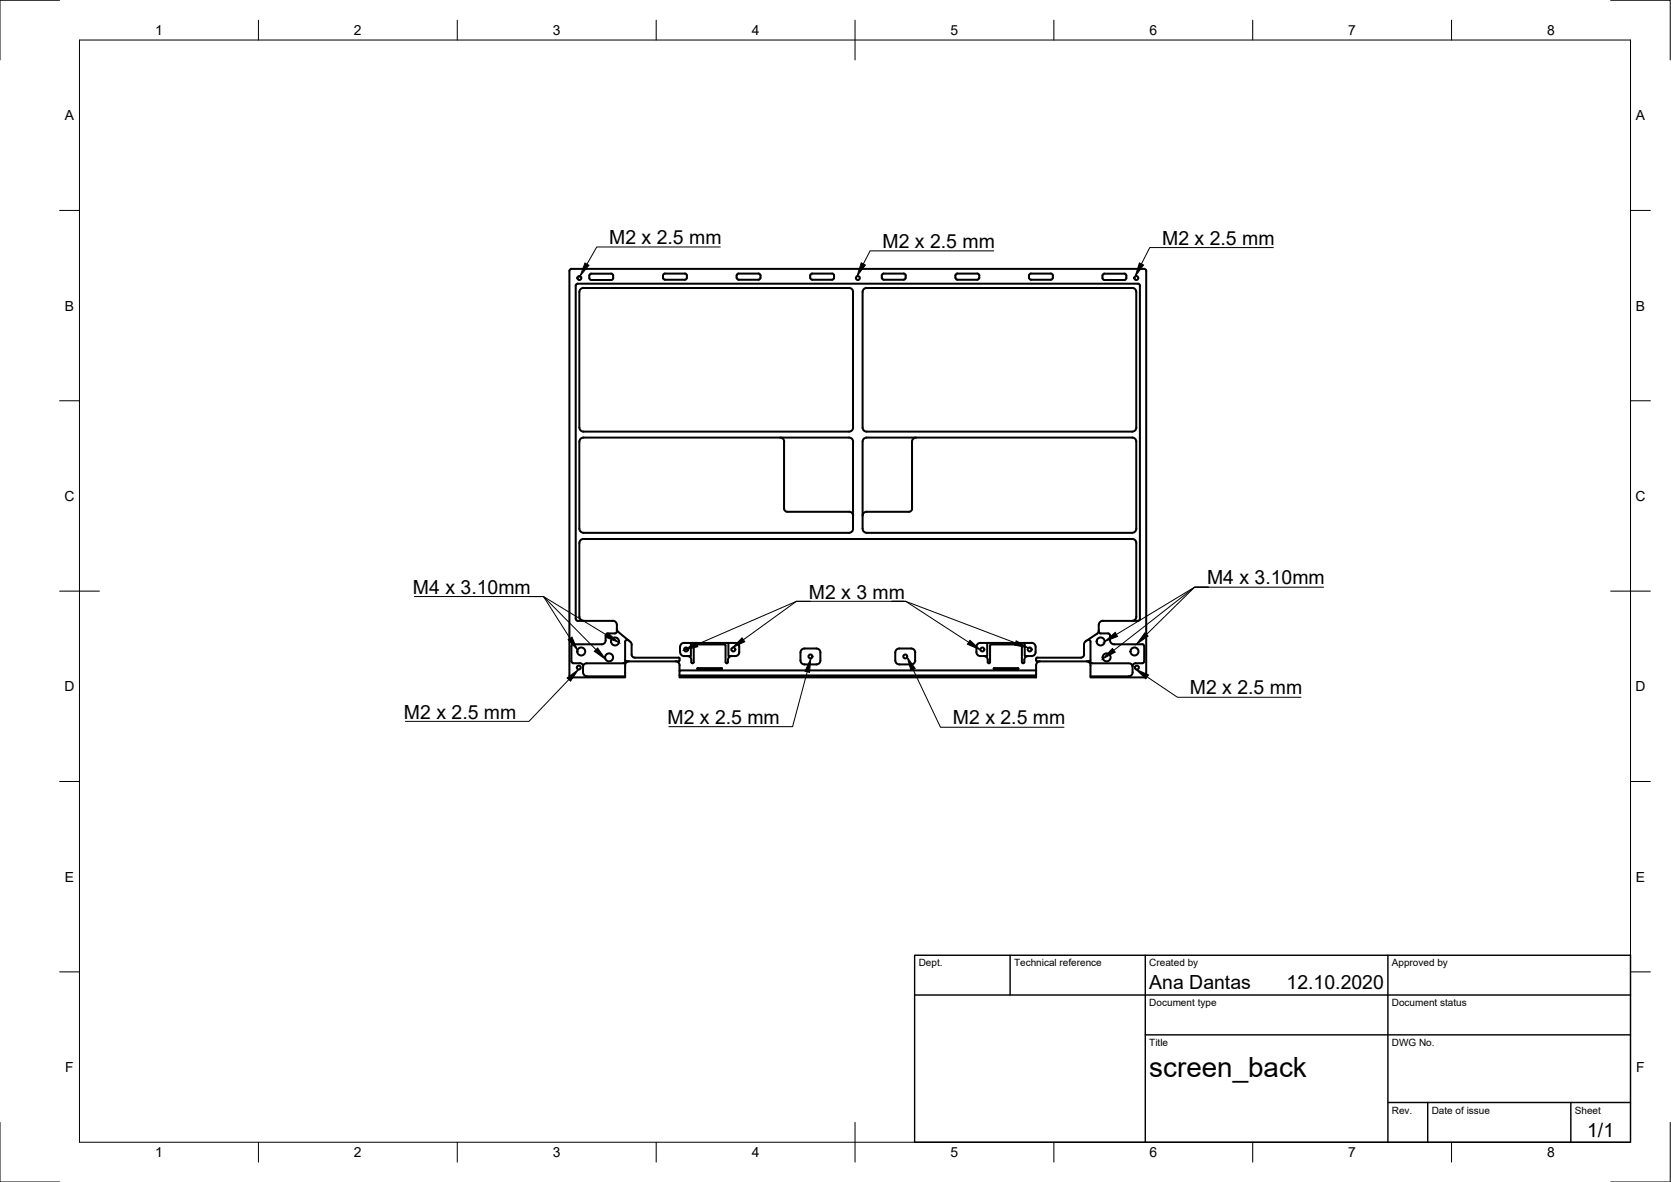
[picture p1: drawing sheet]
<svg xmlns="http://www.w3.org/2000/svg" width="420mm" height="297mm" viewBox="0 0 420 297" stroke-linecap="round" stroke-linejoin="round" font-family="sans-serif">
<!-- layer: Visible -->
<g fill="none" stroke="#000" stroke-width=".51">
<path d="M145.7 73.4v34.1M145.7 73.4a.97 .97 0 0 1 1-1h66.8a1.01 1.01 0 0 1 1 1v34.1M148.2 69.9l.1-.9 .4-.2h5.2l.3 .5v.6M148.2 69.9l.1 .2 .4 .3h5l.2-.1 .3-.4M166.7 69.2l.1 .8 .4 .3h5l.3-.1 .2-.4M167.2 68.8h5M167.2 68.7l-.4 .3-.1 .2M172.2 68.7l.5 .3v.2M172.7 69.2v.6M185.2 69.2v.6M185.2 69.8l.3 .4 .2 .1M185.7 68.8h5"/>
<path d="M185.7 68.7l-.4 .3-.1 .2M190.7 68.7l.5 .3v.2M191.2 69.2v.8l-.5 .3h-5M203.7 69.2l.1 .8 .4 .3h5l.5-.3v-.8M204.2 68.8h5M204.2 68.7l-.4 .3-.1 .2M209.2 68.7l.5 .3v.2M221.7 69.2l.1 .8 .4 .3h5l.3-.1 .2-.4M222.2 68.8h5M222.2 68.7l-.4 .3-.1 .2M227.2 68.7l.3 .1 .2 .4M227.7 69.2v.6"/>
<path d="M240.2 69.2v.6M240.7 68.8h5M240.7 68.7l-.4 .3-.1 .2M245.7 68.7l.5 .3v.2M246.2 69.2v.8l-.5 .3h-5l-.5-.5M258.7 69.2l.1 .8 .4 .3h5M259.2 68.8h5M259.2 68.7l-.4 .3-.1 .2M264.2 68.7l.5 .3v.2M264.7 69.2v.8l-.5 .3M277.2 69.9l.1-.9 .4-.2h5.3l.2 .5v.6M277.2 69.9l.1 .2 .4 .3h5l.4-.3 .1-.2"/>
<path d="M145.7 111v21.9M145.7 107.5a1.01 1.01 0 0 0 1 1h66.8a1.01 1.01 0 0 0 1-1M196.2 110a1.01 1.01 0 0 1 1 1M197.1 111v16.9M214.5 111v21.9a1.01 1.01 0 0 1-1 1h-66.8a1.04 1.04 0 0 1-1-1M214.5 111a1.01 1.01 0 0 0-1-1h-66.8a1.01 1.01 0 0 0-1 1M216.9 107.5a1.01 1.01 0 0 0 1 1h66.8a1.01 1.01 0 0 0 1-1M216.9 111v21.9a1.04 1.04 0 0 0 1 1h66.8a1.01 1.01 0 0 0 1-1v-21.9M216.9 107.5v-34.1a.97 .97 0 0 1 1-1h66.8a1.01 1.01 0 0 1 1 1v34.1M229.3 111v16.8a.79 .79 0 0 1-.7 .8h-10.7a1.01 1.01 0 0 0-1 1M230.3 110a1.01 1.01 0 0 0-1 1M285.7 111a1.01 1.01 0 0 0-1-1h-66.8a1.01 1.01 0 0 0-1 1"/>
<path d="M145.7 136.4v18.6M146.7 135.5h138M146.7 135.4a1.01 1.01 0 0 0-1 1M197.2 127.8a.75 .75 0 0 0 .7 .8M197.9 128.6h15.6a1.01 1.01 0 0 1 1 1M284.7 135.4a1.01 1.01 0 0 1 1 1M285.7 136.4v18.6a1.01 1.01 0 0 1-1 1M145.7 155a1.01 1.01 0 0 0 1 1M152.3 159.7v1.2M152.8 159.2h1.8M152.8 159.2l-.4 .2-.1 .3M154.1 156h-8.8l-.3-.1-.2-.4v-83.7l.2-.4 141.1-.1 .3 .1 .2 .4v83.7v.3l-.5 .2h-8.8a.97 .97 0 0 0-1 1v1.4"/>
<path d="M154.1 156a1.01 1.01 0 0 1 1 1v1.7M155.1 158.7l-.2 .4-.3 .1M155.1 158l.4 .8M155.5 158.8l2.5 2.1M276.3 158.6l-.5 .7-2.8 1.8M276.3 158.6l.3 .6h2l.4 .2a2.41 2.41 0 0 0 .7 2.4l7.5 .1M276.3 158.4v.2M144.2 166.7h1.7M144.2 161.9l-.5 .2v.3v3.8l.2 .4 .3 .1M145.9 166.7a.75 .75 0 0 1 .7 .7M146.6 167.4v1.5a1.04 1.04 0 0 0 1 1.1h9.6v.2h-13.5l-.5-.5v-101.6l.2-.5h144.3l.4 .2 .1 .3v101.6l-.1 .3-.4 .2h-13.5v-.2h9.6M146.6 167.4h.1"/>
<path d="M152.3 160.9a1.01 1.01 0 0 1-1 1h-7.1M156.7 166.7h-9.3l-.4 .2-.4 .5M157.8 166.2l-1.1 .5M158 160.9l.5 .4M158 160.9l-.5-.1-.3 .5 .1 4.8 13.3 .1M158.2 166.2a1.01 1.01 0 0 0-1 1v2.8M158.5 161.3l.3 .7M158.8 162v2.5a.75 .75 0 0 0 .8 .8h11M169.9 166.2a1.01 1.01 0 0 1 1 1v1.3M170.6 165.3h.2l.1 .6-.3 .3M171.3 161.8l.7-.2h1.7v3.3h-1.7a1.01 1.01 0 0 1-1-1v-1.3zM172.8 164.9a1.01 1.01 0 0 1 1 1"/>
<path d="M173.7 161.6h9.5M173.8 165.9v.5M173.8 166.4l.3 .3 .3-.3 .1-4.4h7.7l.2 .2v4.2M175.3 168h.1M175.3 168h6.2M175.3 168l6.1 .2 .1-.2M181.5 168h.1M183.2 161.6h1.7a1.01 1.01 0 0 1 1 1v1.3a1.01 1.01 0 0 1-1 1h-1.7zM184 164.9a1.35 1.35 0 0 0-1 1.7l-.3 .1-.2-.3M206.3 164v2M206.3 164a1.01 1.01 0 0 0-1-1h-3a1.01 1.01 0 0 0-1 1v2a1.01 1.01 0 0 0 1 1h3a1.01 1.01 0 0 0 1-1M225.4 163.3l.7-.3h3a1.01 1.01 0 0 1 1 1v2a1.01 1.01 0 0 1-1 1h-3a1.01 1.01 0 0 1-1-1v-2z"/>
<path d="M245.8 161.8l.7-.2h1.7v3.3h-1.7a1.01 1.01 0 0 1-1-1v-1.3zM248.2 161.6h11.2a1.01 1.01 0 0 1 1 1v1.3a1.01 1.01 0 0 1-1 1h-1.7v-3.3M248.9 162.2v4.2l-.3 .3-.2-.3a1.18 1.18 0 0 0-1-1.5M249.9 168h.1M249.9 168l6 .2M255.9 167.9l-6 .1M255.9 167.9l.2 .1M256.1 168h.1M256.1 168l-.2 .2M256.7 162h-7.5l-.2 .2M256.7 162l.2 .2v4.2l.4 .3 .3-.3a1.18 1.18 0 0 1 1-1.5M260.5 168.5v1.7h-89.6v-.5h89.6"/>
<path d="M260.5 168.5h-89.6v1.2M261.5 166.2a1.01 1.01 0 0 0-1 1v1.3M273.2 166.2a1.01 1.01 0 0 1 1 1v2.8M273.4 160.9l.4-.1 .4 .3v4.8l-.3 .3h-13.1l-.3-.3v-.4l.3-.2h11a.79 .79 0 0 0 .8-.8v-2.8l.4-.6M273.6 166.2l1.1 .5M274.7 166.7h9.3l.6 .3 .2 .4M284.8 167.4v1.6M284.8 167.4h.1M284.8 168.9a1.01 1.01 0 0 1-1 1.1M287.2 161.9l.5 .2v.3v4l-.5 .3h-1.7a.75 .75 0 0 0-.7 .7"/>
<circle cx="145.7" cy="69.9" r=".5"/>
<circle cx="215.7" cy="69.9" r=".5"/>
<circle cx="285.7" cy="69.9" r=".5"/>
<circle cx="145.5" cy="167.8" r=".5"/>
<circle cx="146.1" cy="163.7" r="1.01"/>
<circle cx="153.2" cy="165.2" r="1.01"/>
<circle cx="154.7" cy="161.2" r="1.01"/>
<circle cx="172.5" cy="163.2" r=".5"/>
<circle cx="184.4" cy="163.2" r=".5"/>
<circle cx="203.8" cy="165" r=".5"/>
<circle cx="227.6" cy="165" r=".5"/>
<circle cx="247" cy="163.2" r=".5"/>
<circle cx="258.9" cy="163.2" r=".5"/>
<circle cx="276.7" cy="161.2" r="1.01"/>
<circle cx="278.2" cy="165.2" r="1.01"/>
<circle cx="285.3" cy="163.7" r="1.01"/>
<circle cx="285.9" cy="167.8" r=".5"/>
</g>
<!-- layer: Border -->
<g fill="none" stroke="#000" stroke-width=".25">
<path d="M15 .1h-15v15M20 10.1h390v276.9h-390zM65 5.1v5M115 5.1v5M165 5.1v5M215 5.1v10M265 5.1v5M315 5.1v5M365 5.1v5M405 .1h15v15M15 52.9h5M410 52.9h5"/>
<path d="M15 100.7h5M410 100.7h5M15 148.6h10M405 148.6h10M15 196.4h5M410 196.4h5M15 244.2h5M410 244.2h5M0 282.1v14.9h15M65 287v5M115 287v5M165 287v5"/>
<path d="M215 282.1v9.9M265 287v5M315 287v5M365 287v5M420 282.1v14.9h-15"/>
</g>
<!-- layer: TitleBlock -->
<path d="M230 240.1h180v46.9h-180zM230 250h180M254 240.1v9.9M288 240.1v46.9M349 240.1v46.9M288 260.1h122M349 277.1h61M359 277.1v9.9M395 277.1v9.9" fill="none" stroke="#000" stroke-width=".36"/>
<!-- layer: Annotations -->
<g fill="#000" stroke="#000" stroke-width=".25">
<path d="M147.1 66.1l1 .6-2.3 2.7zM216.6 66l1 .6-2.1 2.8zM286.5 66.1l1 .5-2.1 2.9zM153 159.2l2.6 2.3-3.3-1.3zM277.7 161.2l2.7-2.3 .6 1zM287.9 159l.8 .9-2.9 2zM142.6 170.4l2.8-2.1-2 2.9zM142.9 160.7l.9-.6 1.4 3.3zM150.3 162.8l2 2.9-2.9-2zM172 163.4l3-2 .5 1.1zM186.6 160.3l.7 1-3.2 1.5zM203.9 165.4l-.4 3.6-1.1-.3z"/>
<path d="M228.1 165.1l2 2.9-1 .5zM243.9 160.9l2.6 2.4-3.3-1.4zM255.5 161l3.1 1.8-3.5-.7zM279.7 163l.7 .9-3.1 1.7zM285.5 168.2l3.3 1.4-.7 1z"/>
</g>
<g fill="none" stroke="#000" stroke-width=".25">
<path d="M181.1 62.1h-31l-2.5 4.3M249.9 63h-31.1l-1.7 3.3M320.2 62.2h-31.1l-2.1 4.1M104.2 149.9h32.5l6.6 10.5M152.6 159.6l-15.9-9.7h-3.6h3.6l13.1 13.3M203.8 151.1h-3.5l-13.4 9.7M227.3 151.1h-27l-25.1 10.9M280.7 159.4l19.7-11.8h3.5h-3.5l-20.3 15.8M332.8 147.6h-32.4l-12.1 11.9M143 170.8l-10 10.5h-31.1M203 168.8l-3.7 13.8h-31.1M229.6 168.3l6.9 14.5h31"/>
<path d="M243.6 161.4l-15.9-10.3h-3.5h3.5l27.6 10.5M288.4 170.1l7.7 5.1h31"/>
</g>
<text font-size="7" x="289" y="270.6">screen_back</text>
<g font-size="4.9">
<text x="153.2" y="61.4">M2 x 2.5 mm</text>
<text x="221.9" y="62.3">M2 x 2.5 mm</text>
<text x="292.2" y="61.5">M2 x 2.5 mm</text>
<text x="103.8" y="149.2">M4 x 3.10mm</text>
<text x="303.5" y="146.9">M4 x 3.10mm</text>
<text x="203.4" y="150.4">M2 x 3 mm</text>
<text x="299.2" y="174.5">M2 x 2.5 mm</text>
<text x="101.6" y="180.6">M2 x 2.5 mm</text>
<text x="167.8" y="181.9">M2 x 2.5 mm</text>
<text x="239.6" y="182.1">M2 x 2.5 mm</text>
<text x="289" y="248.5">Ana Dantas</text>
<text x="323.5" y="248.5">12.10.2020</text>
<text x="399.1" y="285.7">1/1</text>
</g>
<g font-size="3.5">
<text x="39" y="8.8">1</text>
<text x="89" y="8.8">2</text>
<text x="139" y="8.8">3</text>
<text x="189" y="8.8">4</text>
<text x="239" y="8.8">5</text>
<text x="289" y="8.8">6</text>
<text x="339" y="8.8">7</text>
<text x="389" y="8.8">8</text>
<text x="16.3" y="30.2">A</text>
<text x="411.3" y="30.2">A</text>
<text x="16.3" y="78">B</text>
<text x="411.3" y="78">B</text>
<text x="16.2" y="125.9">C</text>
<text x="411.2" y="125.9">C</text>
<text x="16.2" y="173.7">D</text>
<text x="411.2" y="173.7">D</text>
<text x="16.3" y="221.6">E</text>
<text x="411.3" y="221.6">E</text>
<text x="16.4" y="269.4">F</text>
<text x="411.4" y="269.4">F</text>
<text x="39" y="290.8">1</text>
<text x="89" y="290.8">2</text>
<text x="139" y="290.8">3</text>
<text x="189" y="290.8">4</text>
<text x="239" y="290.8">5</text>
<text x="289" y="290.8">6</text>
<text x="339" y="290.8">7</text>
<text x="389" y="290.8">8</text>
</g>
<g font-size="2.5">
<text x="231" y="242.9">Dept.</text>
<text x="255" y="242.9">Technical reference</text>
<text x="289" y="242.9">Created by</text>
<text x="350" y="242.9">Approved by</text>
<text x="289" y="252.8">Document type</text>
<text x="350" y="252.8">Document status</text>
<text x="289" y="262.9">Title</text>
<text x="350" y="262.9">DWG No.</text>
<text x="350" y="279.9">Rev.</text>
<text x="360" y="279.9">Date of issue</text>
<text x="396" y="279.9">Sheet</text>
</g>
</svg>
